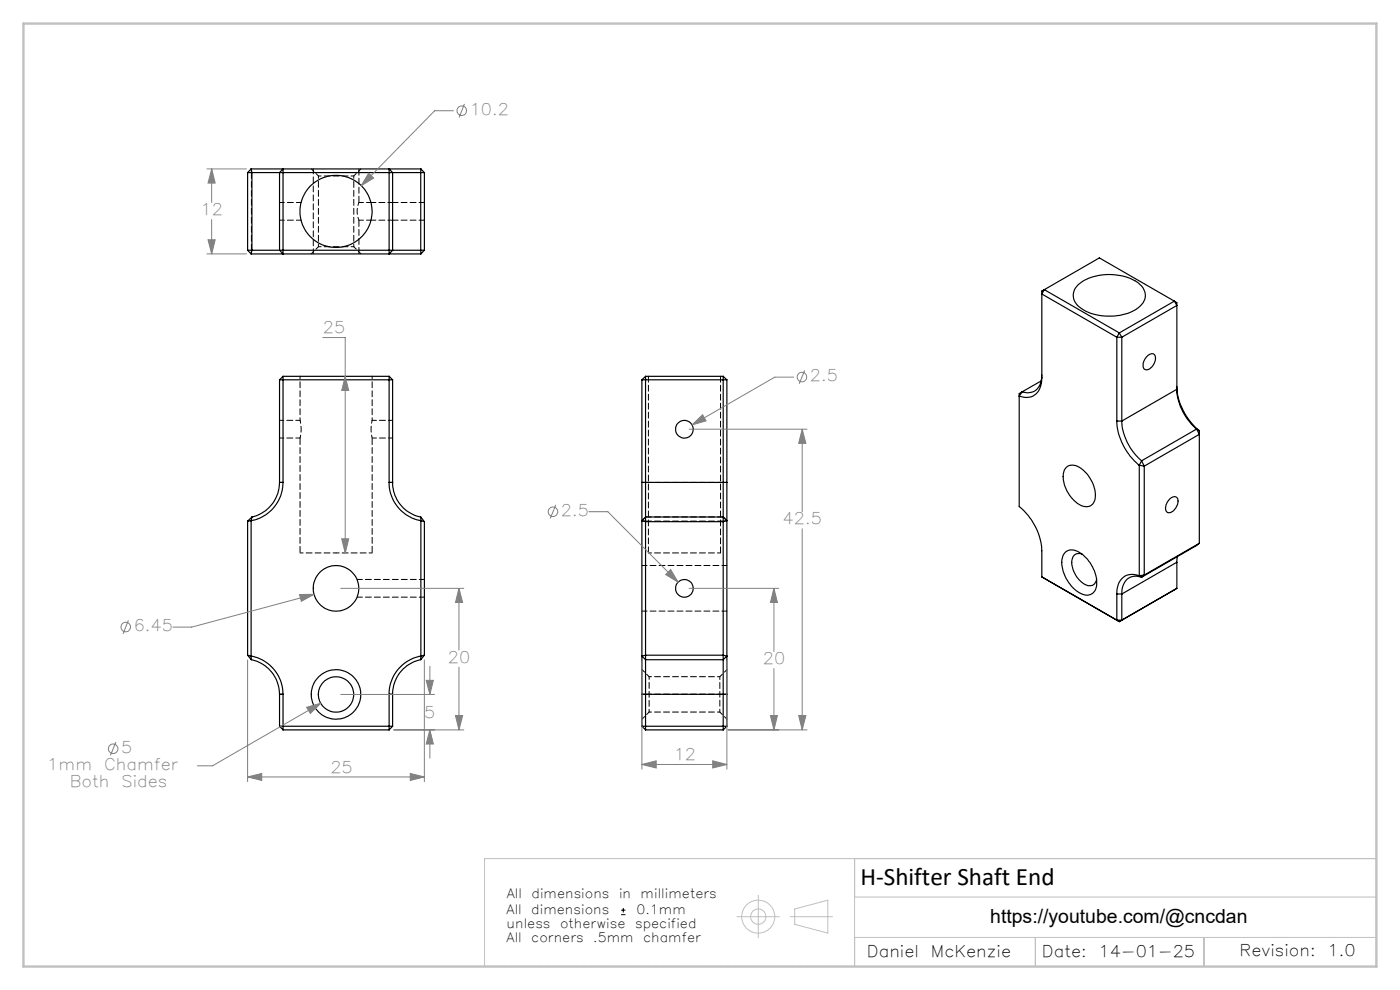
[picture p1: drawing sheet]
<svg xmlns="http://www.w3.org/2000/svg" width="297mm" height="210mm" viewBox="0 0 297 210" stroke-linecap="round" stroke-linejoin="round" font-family="sans-serif">
<g fill="none" stroke="#000" stroke-width=".25">
<path d="M52.5 36.6v16.5M52.5 36.6h.9M53.3 35.8h6.7M53.3 35.8l.1 .8M53.3 35.8l-.8 .8M53.4 36.6h5.9M53.4 36.6v16.5M59.3 36.6v16.5M59.3 36.6h24M60 35.8v18.1M60 35.8l-.7 .8M60 35.8h22.5"/>
<path d="M82.5 35.8h6.8M82.5 35.8v18.1M82.5 35.8l.8 .8M83.3 36.6h6M83.3 36.6v16.5M89.3 36.6h.7M89.3 36.6v16.5M89.3 35.8v.8M89.3 35.8l.7 .8M90 36.6v16.5M52.5 53.1h.9M52.5 53.1l.8 .8"/>
<path d="M53.3 53.9h6.7M53.4 53.1h5.9M53.4 53.1l-.1 .8M59.3 53.1h24M59.3 53.1l.7 .8M60 53.9h22.5M82.5 53.9h6.8M83.3 53.1h6M83.3 53.1l-.8 .8M89.3 53.1h.7M89.3 53.1v.8M90 53.1l-.7 .8"/>
<path d="M60 79.8v22.5M60 79.8h22.5M60 79.8l-.7 .8M82.5 79.8v22.5M82.5 79.8l.8 .8M136.9 79.8v29.9M136.9 79.8h16.5M136.9 79.8l-.7 .8M153.4 79.8v29.9M153.4 79.8l.8 .8M221 79.5a3.3 3.3 0 0 1-2.6 3.8l-1.5-.2M221.5 61.4l-.5 .3v18.4a3.7 3.7 0 0 1-2.5 4.1l-.9 .1-1.4-.3 .7-.9"/>
<path d="M221.5 61.4l-.5 1 15.9 9.1M221.5 61.4l16 9.2M221.5 61.4l11.7-6.7 15.9 9.2M228.7 60.4a11.2 11.2 0 0 1 12.9-.3 3 3 0 0 1-.3 5.3 11.6 11.6 0 0 1-12.1-.1 3 3 0 0 1-.5-4.9zM236.9 71.5v17.8M236.9 71.5h1.1M237.5 70.6l-.6 .9M237.5 70.6l.5 .9M238 71.5v17.8M243.5 75.5a.89 .89 0 0 1 1-.5 .89 .89 0 0 1 .6 1 2.37 2.37 0 0 1-2.1 2.4 1.52 1.52 0 0 1-.1-2.2zM249.1 63.9l-11.6 6.7M249.1 63.9l.6 .9-11.7 6.7"/>
<path d="M249.1 63.9l.6 .3v18.4M59.3 80.6h24M59.3 80.6v21.7M83.3 80.6v21.7M136.2 80.6h18M136.2 80.6v21.7M154.2 80.6v21.7M216.9 83.1l-.7 .4v23.9a13.1 13.1 0 0 1 4.8 9.4v5.6M220.9 80.8l-4 2.3M226.2 99.2a2.67 2.67 0 0 1 3.7 .6 6.7 6.7 0 0 1 2.2 6.6 2.08 2.08 0 0 1-3.3 .6 7 7 0 0 1-3.1-7zM236.9 89.3a13.1 13.1 0 0 0 4.8 9.4M236.9 89.3h1.1"/>
<path d="M238 89.3a11.7 11.7 0 0 0 4.2 8.4M241.7 98.7v23.4M241.7 98.7l1 .2M242.2 97.7l-.5 1M242.2 97.7l.5 1.2M242.7 98.9v23.1M249.7 82.6a11.7 11.7 0 0 0 4.2 8.4M249.7 82a13.1 13.1 0 0 0 4.7 9.4M249.7 82.6l-11.7 6.7M253.9 91l-11.7 6.7M253.9 91l.5 1.1-11.7 6.8M253.9 91l.5 .4"/>
<path d="M254.4 91.4v23.8M52.5 110.6v28.4M53.3 110.4v28.8M53.3 110.4l-.8 .2M53.4 109.7l-.1 .7M53.4 109.7l-.9 .9M59.3 102.3a7.6 7.6 0 0 1-5.9 7.4M59.3 102.3h.7M60 102.3a8.3 8.3 0 0 1-6.7 8.1M82.5 102.3a8.2 8.2 0 0 0 6.8 8.1M82.5 102.3h.8M83.3 102.3a7.4 7.4 0 0 0 6 7.4"/>
<path d="M89.3 109.7v.7M89.3 109.7l.7 1M89.3 110.4v28.8M89.3 110.4l.7 .3M90 110.7v28.3M136.2 102.3v8.1M136.2 102.3h18M136.2 110.4l.7 .3h16.5l.8-.3M136.2 110.4v28.8M136.9 109.7h16.5M136.9 109.7v30.2M136.9 109.7l-.7 .7"/>
<path d="M153.4 109.7v30.2M153.4 109.7l.8 .7M154.2 102.3v8.1M154.2 110.4v28.8M226 117.1a2.68 2.68 0 0 1 3.4 .4 7.5 7.5 0 0 1 3.1 7.4 2.14 2.14 0 0 1-3.3 .9 7.5 7.5 0 0 1-3.8-7.7zM229.6 117.5a1.57 1.57 0 0 0-1.7 .2 1.57 1.57 0 0 0-.5 1.6 5.4 5.4 0 0 0 3.5 4.9 1.46 1.46 0 0 0 1.7-1.3M248.1 105.9l.1-.1a.94 .94 0 0 1 1.3-.4 .94 .94 0 0 1 .4 1.3 2.28 2.28 0 0 1-2.1 2.1 1.54 1.54 0 0 1-.2-2.3zM249.7 119.3v5.5M249.7 119.3l-11.7 6.7M249.8 118.1l-.1 1.2M254.4 115.2l-11.7 6.8M254.4 115.2l-.5 .5-11.7 6.7"/>
<path d="M52.5 139l.8 .2M52.5 139l.8 .9M53.3 139.2a8.3 8.3 0 0 1 6.7 8.1M53.3 139.2v.7M53.3 139.9a7.5 7.5 0 0 1 6 7.4M89.3 139.9a7.4 7.4 0 0 0-6 7.4M89.3 139.2a8.2 8.2 0 0 0-6.8 8.1M89.3 139.2v.7M90 139l-.7 .2M90 139l-.7 .9M136.2 139.2v8.1M136.2 139.2l.7-.2h16.5l.8 .2"/>
<path d="M136.2 139.2l.7 .7M136.9 139.9v14.9M136.9 139.9h16.5M153.4 139.9v14.9M154.2 139.2v8.1M154.2 139.2l-.8 .7M221 122.4l15.9 9.1M221 122.4l16.5 9.5M236.9 126v5.5M236.9 126h1.1M236.9 131.5h1.1M236.9 131.5l.6 .4"/>
<path d="M238 126v5.5M238 131.5l-.5 .4M241.7 122.1a3.3 3.3 0 0 0-4.7 3.1l-.1 .8M241.7 122.1l.5 .3M242.2 122.4a2.97 2.97 0 0 0-4.2 2.9v.7M242.7 122l-1 .1M242.7 122l-.5 .4M249.7 124.8l-12.2 7.1M249.7 124.8l-.6 .3M59.3 154h24M59.3 147.3h.7M59.3 147.3v6.7"/>
<path d="M59.3 154l.7 .8M60 147.3v7.5M60 154.8h22.5M82.5 147.3v7.5M82.5 147.3h.8M83.3 147.3v6.7M83.3 154l-.8 .8M136.2 154h18M136.2 147.3h18M136.2 147.3v6.7M136.2 154l.7 .8M136.9 154.8h16.5"/>
<path d="M154.2 147.3v6.7M154.2 154l-.8 .8"/>
<circle cx="71.3" cy="44.8" r="7.6"/>
<circle cx="145.2" cy="91" r="1.88"/>
<circle cx="71.3" cy="124.8" r="4.8"/>
<circle cx="145.2" cy="124.8" r="1.88"/>
<circle cx="71.3" cy="147.3" r="3.8"/>
<circle cx="71.3" cy="147.3" r="5.2"/>
</g>
<path d="M76.1 46.7a4.8 4.8 0 0 1 0-3.7M63.7 89.2a7.7 7.7 0 0 1 0 3.7M79 92.9a7.7 7.7 0 0 1 0-3.7M71.3 117.3h-7.6M79 117.3h-7.7M152.9 117.3h-15.3" fill="none" stroke="#000" stroke-width=".21" stroke-dasharray="1.3 .6" stroke-dashoffset=".6"/>
<g fill="none" stroke="#000" stroke-width=".21" stroke-dasharray="1.3 .6" stroke-dashoffset=".4">
<path d="M53.3 36.6v-.8M53.3 53.8v-.7M59.3 92.9h4.4M63.7 89.2h-4.4M79 92.9h4.3M83.3 89.2h-4.3M59.3 102.3h.8M82.6 102.3h.7M136.2 102.3h.8M136.2 110.4l.8 .1M153.5 102.3h.7M153.5 110.5l.7-.1"/>
<path d="M59.3 147.3h.8M82.6 147.3h.7M136.2 147.3h.8M153.5 147.3h.7"/>
</g>
<path d="M67.6 37.3h7.5M75.1 52.3h-7.5M63.7 79.8v9.4M79 89.2v-9.4M137.7 151v-7.5M152.7 147.3v3.7M152.7 143.5v3.8" fill="none" stroke="#000" stroke-width=".21" stroke-dasharray="1.3 .6" stroke-dashoffset=".7"/>
<path d="M76.1 43v-7.2M76.1 53.8v-7.1M63.7 92.9v24.4M79 117.3v-24.4" fill="none" stroke="#000" stroke-width=".21" stroke-dasharray="1.3 .6" stroke-dashoffset="-.1"/>
<path d="M66.5 35.8v18M59.3 46.7h4.6M63.9 43h-4.6M78.7 46.7h4.6M83.3 43h-4.6M154.2 120h-18M75.8 126.7h14.3M90.1 122.9h-14.3M136.2 129.6h18" fill="none" stroke="#000" stroke-width=".21" stroke-dasharray="1.3 .6" stroke-dashoffset=".2"/>
<path d="M53.3 53.1v-16.5M137.6 79.8v37.5M137 110.5h16.5M152.9 117.3v-37.5M153.5 102.3h-16.5M153.5 109.6h-16.5M137 147.3h16.5" fill="none" stroke="#000" stroke-width=".21" stroke-dasharray="1.3 .6"/>
<path d="M66.1 35.8l1.5 1.5M75.1 37.3l1.5-1.5M67.6 52.3l-1.5 1.5M76.6 53.8l-1.5-1.5M136.2 110.4l.8-.8M153.5 109.6l.7 .8M136.2 152.5l1.5-1.5M137.7 143.5l-1.5-1.5M152.7 151l1.5 1.5M154.2 142l-1.5 1.5" fill="none" stroke="#000" stroke-width=".21" stroke-dasharray="1.3 .6" stroke-dashoffset=".5"/>
<path d="M67.6 37.3v15M75.1 52.3v-15M137.7 151h15M152.7 143.5h-15" fill="none" stroke="#000" stroke-width=".21" stroke-dasharray="1.3 .6" stroke-dashoffset=".8"/>
<path d="M83.3 46.7h6.8M90.1 43h-6.8" fill="none" stroke="#000" stroke-width=".21" stroke-dasharray="1.3 .6" stroke-dashoffset=".1"/>
<path d="M76.1 46.7h2.6M78.7 43h-2.6" fill="none" stroke="#000" stroke-width=".21" stroke-dasharray="1.3 .6" stroke-dashoffset=".3"/>
<g fill="none" stroke="#808080" stroke-width=".21">
<path d="M43.9 35.8h8.4M44.9 35.8l.7 3h-1.5zM44.9 35.8v7.1M78.2 36.7l1.1 1.1-2.7 1.6zM96.2 23.5h-4l-15.6 15.9M98.5 22l-1.1 2.9M43.9 53.9h8.4M44.1 50.9h1.5l-.7 3zM44.9 46.6v7.3M68.5 71.6h4.7v45.7M73.2 79.8l.8 3h-1.5zM170.7 78.6l-1.2 2.8"/>
<path d="M146.2 91h25M146.8 90.1l2.2-2.1 .8 1.3zM168.4 80h-4l-17.6 10.1M170.2 91l.8 3h-1.6zM170.2 91v17.5M72.5 114.3h1.5l-.8 3zM117.9 107.1l-1.2 2.9M124.9 108.5h4l15 15M170.2 112.2v42.6M27.2 131.6l-1.1 2.9M52.5 140v25.8M63.5 126.1h3.1l-2.7 1.5z"/>
<path d="M66.6 126.1l-25.9 6.9h-4M72.3 124.8h26.1M90 140v25.8M97.4 124.8l.7 3h-1.5zM97.4 124.8v13.1M141.2 121.9l1.1-1.1 1.6 2.7zM146.2 124.8h19M164.2 124.8l.7 3h-1.5zM164.2 124.8v13.4M24.6 157.4l-1.2 2.9M65.1 150l3-.8-2.3 2.1zM68.1 149.2l-23 13.2h-3.2"/>
<path d="M72.3 147.3h19.9M83.5 154.8h14.9M90.4 144.3h1.5l-.7 3zM91.2 154.8l.7 3h-1.5zM91.2 141.3v6M91.2 154.8v6M96.6 151.8h1.5l-.7 3zM97.4 141.5v13.3M136.2 140.2v23M154.2 140.2v23M154.4 154.8h16.8M163.4 151.8h1.5l-.7 3z"/>
<path d="M164.2 141.8v13M169.4 151.8h1.6l-.8 3zM52.5 164.8l3-.7v1.5zM52.5 164.8h37.5M87 164.1l3 .7-3 .8zM136.2 162.2l3-.8v1.5zM136.2 162.2h18M151.2 161.4l3 .8-3 .7z"/>
<circle cx="98" cy="23.5" r="1.02"/>
<circle cx="170.1" cy="80" r="1.02"/>
<circle cx="117.3" cy="108.5" r="1.01"/>
<circle cx="26.7" cy="133" r="1.01"/>
<circle cx="24" cy="158.8" r="1.02"/>
</g>
<path d="M131.8 194h.9M131.8 193.1h.9M132.2 192.6v1" fill="none" stroke="#010000" stroke-width=".21"/>
<g fill="none" stroke="#c0c0c0" stroke-width=".21">
<path d="M156.4 194.4h8.9M160.9 189.9v9M167.6 194.4h9M168.6 192.8l7-1.8v6.9l-7-1.8zM181.3 182.1v22.9h110.7v-22.9h-189.2v22.9M181.3 198.9h110.7M181.3 190.3h110.7M219.6 198.9v6.1M255.4 198.9v6.1"/>
<circle cx="160.9" cy="194.4" r="3.5"/>
<circle cx="160.9" cy="194.4" r="1.63"/>
</g>
<path d="M102.8 205h78.5" fill="none" stroke="#c0c0c0" stroke-width=".21" stroke-dasharray="1.3 .6" stroke-dashoffset=".4"/>
<path d="M5 5h287v200h-287z" fill="none" stroke="#c0c0c0" stroke-width=".5"/>
<path d="M65.1 150l.7 1.3 2.3-2.1zM63.5 126.1l.4 1.5 2.7-1.5zM73.2 79.8l.8 3h-1.5zM72.5 114.3h1.5l-.8 3zM90.4 144.3h1.5l-.7 3zM91.2 154.8l.7 3h-1.5zM96.6 151.8h1.5l-.7 3zM97.4 124.8l.7 3h-1.5zM52.5 164.8l3-.7v1.5zM87 164.1l3 .7-3 .8zM136.2 162.2l3-.8v1.5zM151.2 161.4l3 .8-3 .7zM141.2 121.9l2.7 1.6-1.6-2.7zM146.8 90.1l3-.8-.8-1.3zM164.2 124.8l.7 3h-1.5zM163.4 151.8h1.5l-.7 3zM169.4 151.8h1.6l-.8 3zM170.2 91l.8 3h-1.6zM78.2 36.7l-1.6 2.7 2.7-1.6zM44.1 50.9h1.5l-.7 3zM44.9 35.8l.7 3h-1.5z" fill="#808080"/>
<text font-size="5.3" fill="#010000" x="182.5" y="187.7">H-Shifter Shaft End</text>
<text font-size="4.1" fill="#010000" x="210.1" y="195.8">https://youtube.com/@cncdan</text>
<g font-size="3.4" fill="#808080">
<text x="99.7" y="24.4">10.2</text>
<text x="42.5" y="45.6">12</text>
<text x="68.5" y="70.7">25</text>
<text x="171.8" y="80.9">2.5</text>
<text x="119" y="109.4">2.5</text>
<text x="166" y="111.2">42.5</text>
<text x="28.4" y="133.9">6.45</text>
<text x="95" y="140.6">20</text>
<text x="161.8" y="140.9">20</text>
<text x="90" y="152.3">5</text>
<text x="25.7" y="159.7">5</text>
<text x="142.9" y="161.2">12</text>
<text x="10" y="163.3">1mm</text>
<text x="14.8" y="166.9">Both</text>
<text x="22.1" y="163.3">Chamfer</text>
<text x="25.8" y="166.9">Sides</text>
<text x="70.1" y="163.9">25</text>
</g>
<g font-size="3.4" fill="#010000">
<text x="183.9" y="202.9">Daniel</text>
<text x="197.5" y="202.9">McKenzie</text>
<text x="221" y="202.9">Date:</text>
<text x="233.1" y="202.9">14-01-25</text>
<text x="263" y="202.7">Revision:</text>
<text x="281.7" y="202.7">1.0</text>
</g>
<g font-size="2.7" fill="#010000">
<text x="107.5" y="190.5">All</text>
<text x="112.8" y="190.5">dimensions</text>
<text x="131.3" y="190.5">in</text>
<text x="135.9" y="190.5">millimeters</text>
<text x="107.5" y="196.8">unless</text>
<text x="107.5" y="193.8">All</text>
<text x="112.7" y="193.8">dimensions</text>
<text x="118.8" y="196.8">otherwise</text>
<text x="134.7" y="196.8">specified</text>
<text x="135" y="193.8">0.1mm</text>
<text x="107.5" y="199.8">All</text>
<text x="112.7" y="199.8">corners</text>
<text x="125.9" y="199.8">.5mm</text>
<text x="136.4" y="199.8">chamfer</text>
</g>
</svg>
